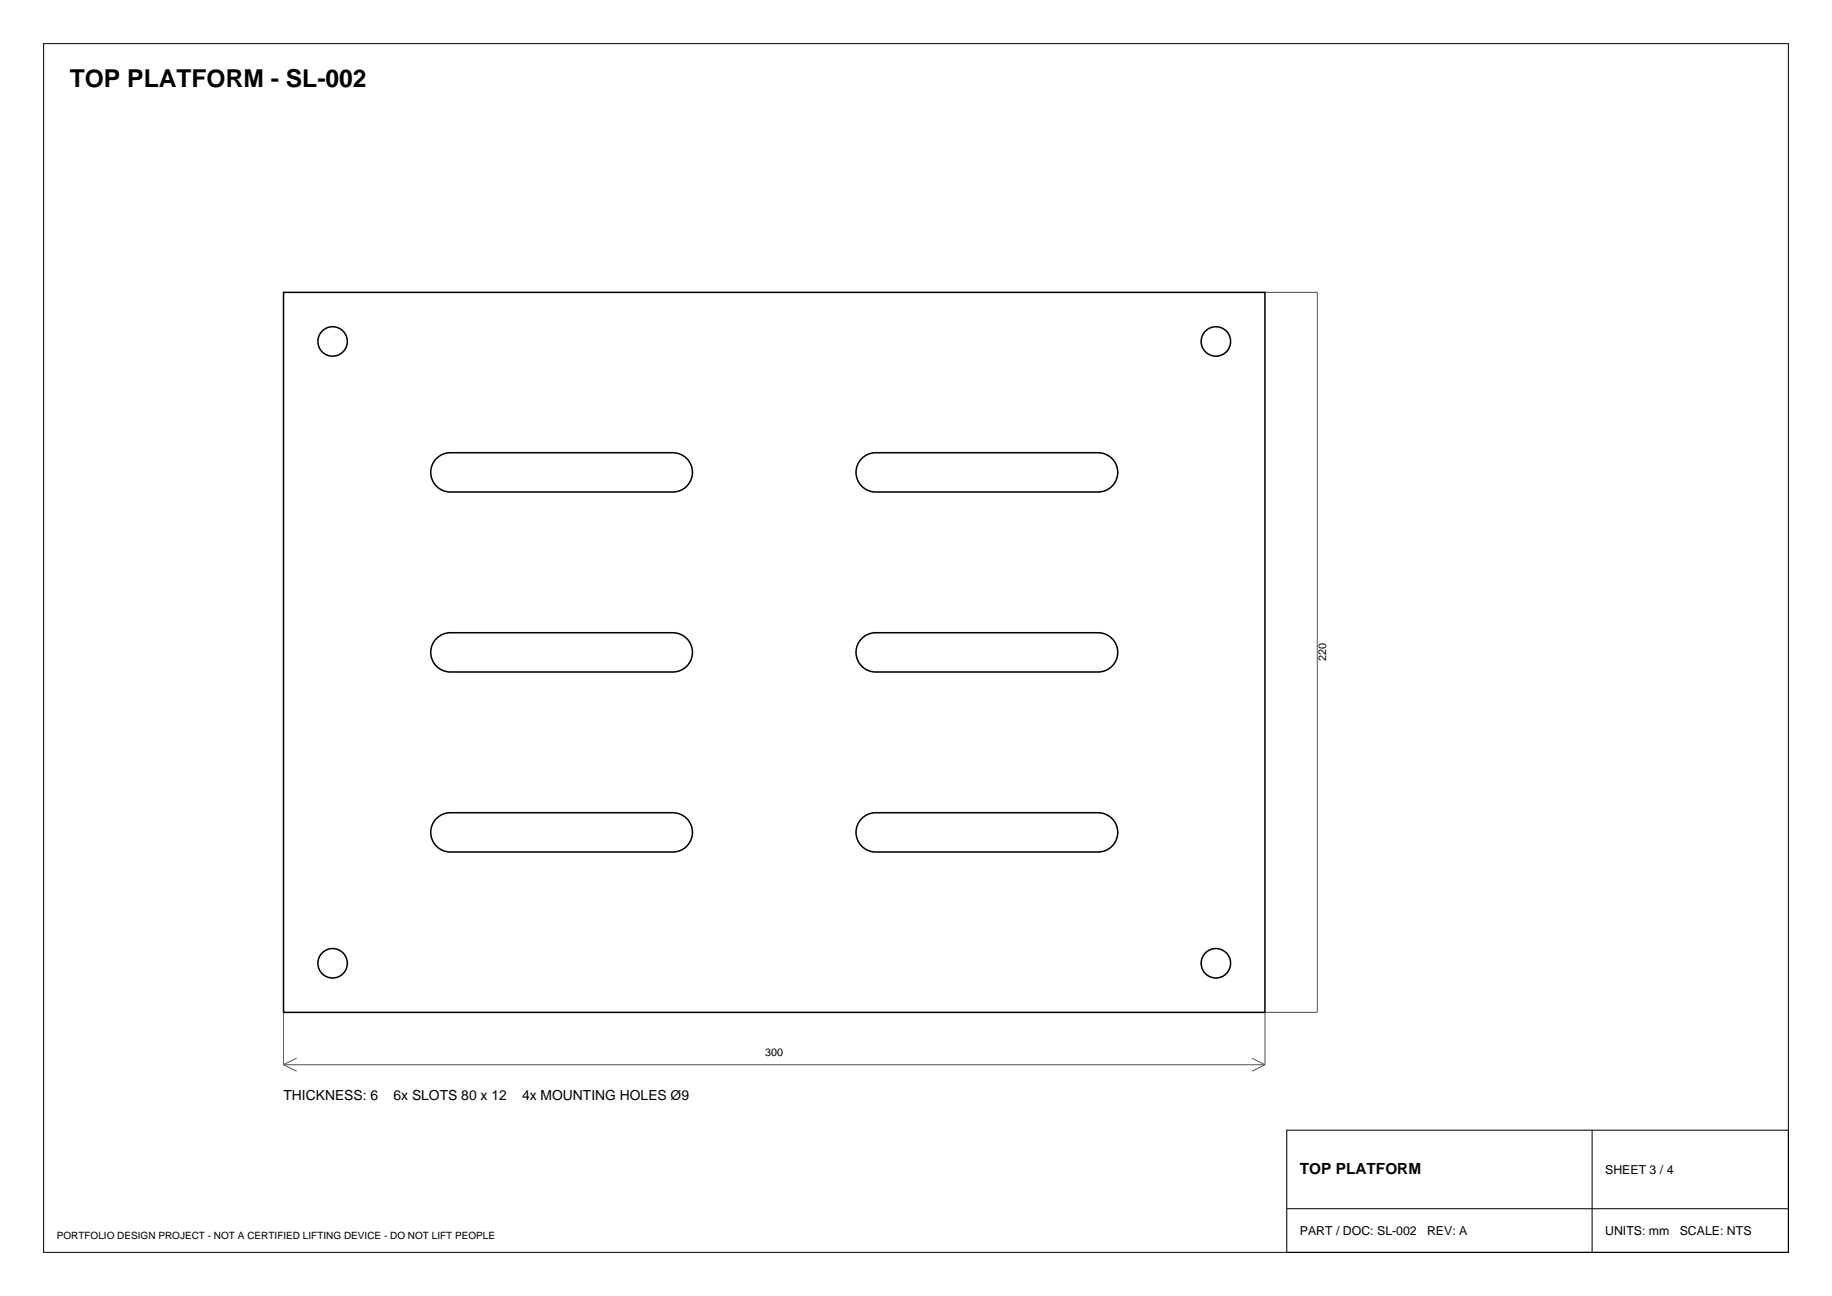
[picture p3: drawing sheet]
<svg xmlns="http://www.w3.org/2000/svg" width="420mm" height="297mm" viewBox="0 0 420 297" stroke-linecap="round" stroke-linejoin="round" font-family="sans-serif">
<g fill="none" stroke="#000" stroke-width=".35">
<path d="M65 67h225v165h-225zM100.3 104.8a4.5 4.5 0 0 1 3-1.1h51a4.5 4.5 0 0 1 4.5 4.5 4.5 4.5 0 0 1-4.5 4.5h-51a4.5 4.5 0 0 1-4.3-2.9 4.5 4.5 0 0 1 1.3-5zM197.3 105.3a4.5 4.5 0 0 1 3.4-1.6h51a4.5 4.5 0 0 1 4.6 4.5 4.5 4.5 0 0 1-4.6 4.5h-51a4.5 4.5 0 0 1-4-2.6 4.5 4.5 0 0 1 .6-4.8zM99.8 146.6a4.5 4.5 0 0 1 3.5-1.6h51a4.5 4.5 0 0 1 4.5 4.5 4.5 4.5 0 0 1-4.5 4.5h-51a4.5 4.5 0 0 1-4.1-2.6 4.5 4.5 0 0 1 .6-4.8zM197.3 146.6a4.5 4.5 0 0 1 3.4-1.6h51a4.5 4.5 0 0 1 4.6 4.5 4.5 4.5 0 0 1-4.6 4.5h-51a4.5 4.5 0 0 1-4-2.6 4.5 4.5 0 0 1 .6-4.8zM100.3 187.3a4.5 4.5 0 0 1 3-1h51a4.5 4.5 0 0 1 4.5 4.5 4.5 4.5 0 0 1-4.5 4.5h-51a4.5 4.5 0 0 1-4.3-3 4.5 4.5 0 0 1 1.3-5zM197.3 187.8a4.5 4.5 0 0 1 3.4-1.5h51a4.5 4.5 0 0 1 4.6 4.5 4.5 4.5 0 0 1-4.6 4.5h-51a4.5 4.5 0 0 1-4-2.7 4.5 4.5 0 0 1 .6-4.8z"/>
<circle cx="76.2" cy="78.2" r="3.4"/>
<circle cx="278.7" cy="78.2" r="3.4"/>
<circle cx="76.2" cy="220.7" r="3.4"/>
<circle cx="278.7" cy="220.7" r="3.4"/>
</g>
<path d="M290 67h12v165h-12v12M65 232v12M65 244h225M65 244l3 1.5M68 242.5l-3 1.5M287 242.5l3 1.5M290 244l-3 1.5" fill="none" stroke="#555" stroke-width=".23"/>
<path d="M10 10h400v277h-400zM295 259h115v28h-115zM365 259v28M295 277h115" fill="none" stroke="#000" stroke-width=".23"/>
<text font-size="5.6" x="16" y="20">TOP PLATFORM - SL-002</text>
<text font-size="3.5" x="298" y="269">TOP PLATFORM</text>
<g font-size="3.2">
<text x="65" y="252">THICKNESS: 6</text>
<text x="90.2" y="252">6x SLOTS 80 x 12</text>
<text x="119.7" y="252">4x MOUNTING HOLES Ø9</text>
</g>
<g font-size="2.8">
<text x="368" y="269">SHEET 3 / 4</text>
<text x="298" y="283">PART / DOC: SL-002</text>
<text x="327.2" y="283">REV: A</text>
<text x="368" y="283">UNITS: mm</text>
<text x="385.1" y="283">SCALE: NTS</text>
</g>
<g font-size="2.5">
<text x="304" y="151.6" transform="rotate(-90 304 151.6)">220</text>
<text x="175.4" y="242">300</text>
</g>
<text font-size="2.3" x="13" y="284">PORTFOLIO DESIGN PROJECT - NOT A CERTIFIED LIFTING DEVICE - DO NOT LIFT PEOPLE</text>
</svg>
